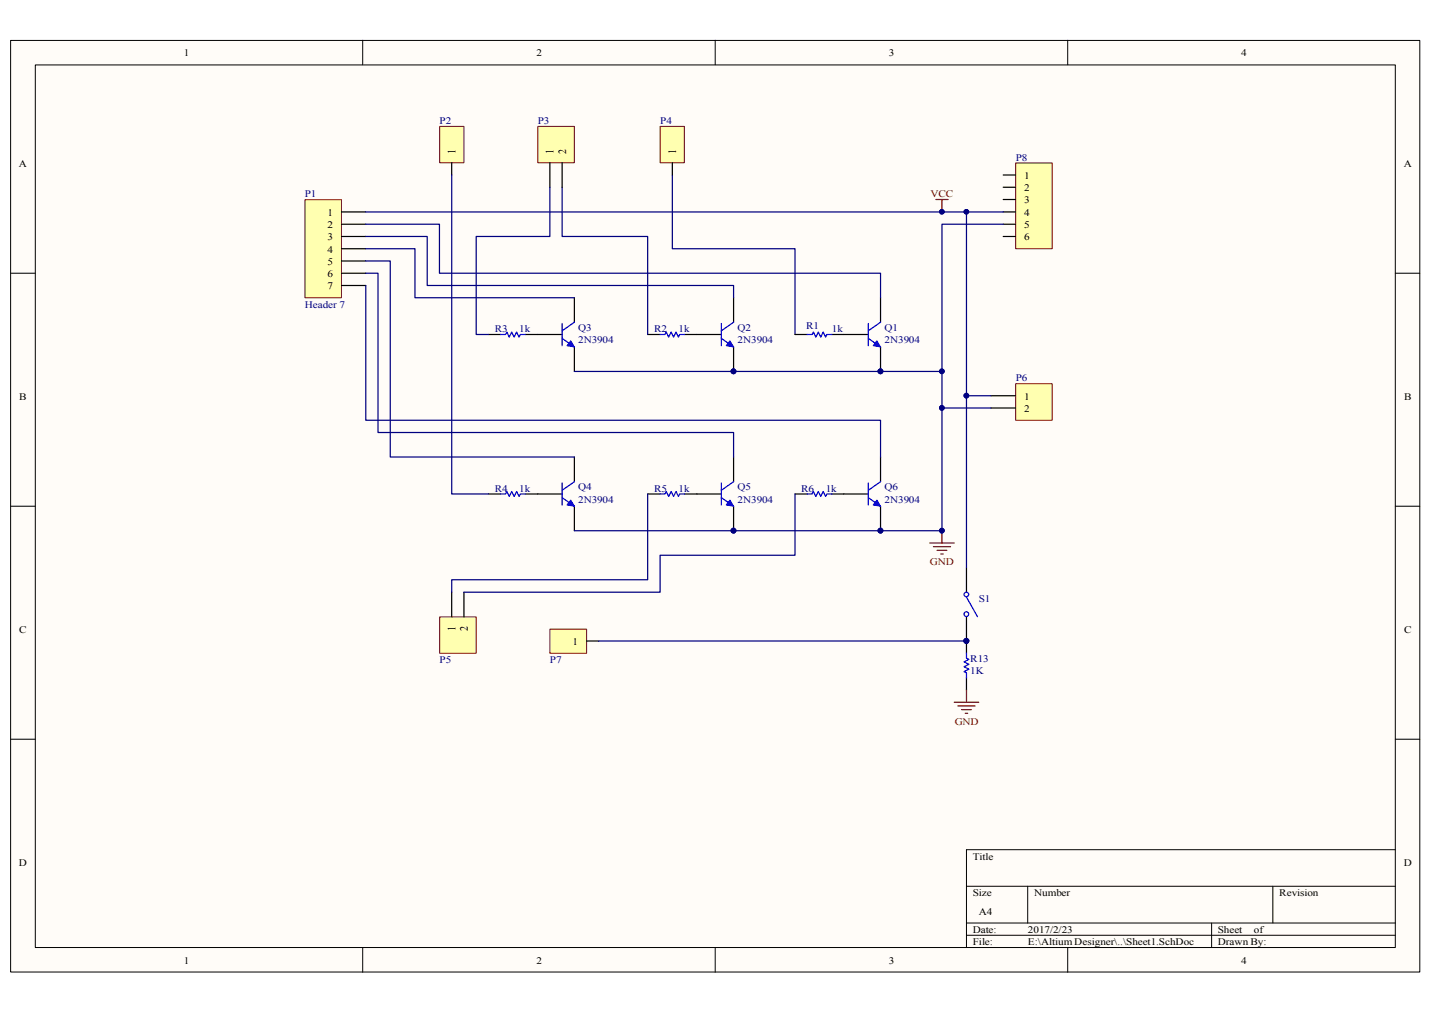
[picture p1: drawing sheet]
<svg xmlns="http://www.w3.org/2000/svg" width="297mm" height="210mm" viewBox="0 0 297 210" stroke-linecap="round" stroke-linejoin="round" font-family="sans-serif">
<path d="M2.2 8.4h292.3v193.1h-292.3z" fill="#fffcf8"/>
<path d="M2.2 8.4h292.3v193.1h-292.3z" fill="none" stroke="#000" stroke-width=".21"/>
<path d="M7.4 13.5h282v182.9h-282z" fill="#fffcf8"/>
<g fill="none" stroke="#000" stroke-width=".21">
<path d="M7.3 13.5h282.1v182.9h-282.1zM75.2 8.3v5.1M148.3 8.3v5.1M221.4 8.3v5.1M2.2 56.6h5.1M289.4 56.6h5.1M2.2 104.9h5.1M289.4 104.9h5.1M2.2 153.2h5.1M289.4 153.2h5.1M289.4 176.1h-89v20.3M75.2 196.4v5.1"/>
<path d="M148.3 196.4v5.1M200.4 183.7h89M200.4 191.3h89M200.4 193.9h89M213.1 183.7v7.6M221.4 196.4v5.1M251.3 191.3v5.1M264 183.7v7.6"/>
</g>
<path d="M63.3 41.4h7.5v20.3h-7.5z" fill="#ffffb0"/>
<path d="M63.2 41.4h7.6v20.3h-7.6z" fill="none" stroke="#800000" stroke-width=".21"/>
<path d="M70.8 43.9h5.1M70.8 46.5h5.1M70.8 49h5.1M70.8 51.6h5.1M70.8 54.1h5.1M70.8 56.6h5.1M70.8 59.2h5.1M175 69.3h5.1M182.6 61.7v5.1M182.6 71.9v5.1" fill="none" stroke="#000" stroke-width=".25"/>
<circle cx="182.6" cy="77" r=".48" fill="#000080" stroke="#000080" stroke-width=".21"/>
<path d="M180.1 70.1l2.5 1.8M180.1 67.1v4.6M182.6 66.8l-2.5 1.8" fill="none" stroke="#00f" stroke-width=".25"/>
<path d="M181.9 70.7l.7 1.2-1.5-.2z" fill="#00f"/>
<path d="M181.9 70.7l.7 1.2-1.5-.2z" fill="none" stroke="#00f" stroke-width=".21"/>
<g fill="#000080" stroke="#000080" stroke-width=".21">
<circle cx="182.6" cy="77" r=".48"/>
<circle cx="152.1" cy="77" r=".49"/>
</g>
<path d="M144.5 69.3h5.1M152.1 61.7v5.1M152.1 71.9v5.1" fill="none" stroke="#000" stroke-width=".25"/>
<path d="M149.6 70.1l2.5 1.8M149.6 67.1v4.6M152.1 66.8l-2.5 1.8" fill="none" stroke="#00f" stroke-width=".25"/>
<path d="M151.4 70.7l.7 1.2-1.5-.2z" fill="#00f"/>
<path d="M151.4 70.7l.7 1.2-1.5-.2z" fill="none" stroke="#00f" stroke-width=".21"/>
<circle cx="152.1" cy="77" r=".49" fill="#000080" stroke="#000080" stroke-width=".21"/>
<path d="M111.5 69.3h5.1M119.1 61.7v5.1M119.1 71.9v5.1" fill="none" stroke="#000" stroke-width=".25"/>
<path d="M116.6 70.1l2.5 1.8M116.6 67.1v4.6M119.1 66.8l-2.5 1.8" fill="none" stroke="#00f" stroke-width=".25"/>
<path d="M118.4 70.7l.7 1.2-1.5-.2z" fill="#00f"/>
<path d="M118.4 70.7l.7 1.2-1.5-.2z" fill="none" stroke="#00f" stroke-width=".21"/>
<path d="M119.1 94.7v5.2M111.5 102.4h5.1M119.1 104.9v5.1" fill="none" stroke="#000" stroke-width=".25"/>
<path d="M119.1 99.9l-2.5 1.7M116.6 103.2l2.5 1.7M116.6 100.1v4.6" fill="none" stroke="#00f" stroke-width=".25"/>
<path d="M118.4 103.7l.7 1.2-1.5-.2z" fill="#00f"/>
<path d="M118.4 103.7l.7 1.2-1.5-.2z" fill="none" stroke="#00f" stroke-width=".21"/>
<path d="M152.1 94.7v5.2M144.5 102.4h5.1M152.1 104.9v5.1" fill="none" stroke="#000" stroke-width=".25"/>
<circle cx="152.1" cy="110" r=".49" fill="#000080" stroke="#000080" stroke-width=".21"/>
<path d="M152.1 99.9l-2.5 1.7M149.6 103.2l2.5 1.7M149.6 100.1v4.6" fill="none" stroke="#00f" stroke-width=".25"/>
<path d="M151.4 103.7l.7 1.2-1.5-.2z" fill="#00f"/>
<path d="M151.4 103.7l.7 1.2-1.5-.2z" fill="none" stroke="#00f" stroke-width=".21"/>
<g fill="#000080" stroke="#000080" stroke-width=".21">
<circle cx="152.1" cy="110" r=".49"/>
<circle cx="182.6" cy="110" r=".49"/>
</g>
<path d="M182.6 94.7v5.2M175 102.4h5.1M182.6 104.9v5.1" fill="none" stroke="#000" stroke-width=".25"/>
<path d="M182.6 99.9l-2.5 1.7M180.1 103.2l2.5 1.7M180.1 100.1v4.6" fill="none" stroke="#00f" stroke-width=".25"/>
<path d="M181.9 103.7l.7 1.2-1.5-.2z" fill="#00f"/>
<path d="M181.9 103.7l.7 1.2-1.5-.2z" fill="none" stroke="#00f" stroke-width=".21"/>
<g fill="#000080" stroke="#000080" stroke-width=".21">
<circle cx="182.6" cy="110" r=".49"/>
<circle cx="195.4" cy="43.9" r=".48"/>
<circle cx="195.3" cy="110" r=".49"/>
</g>
<path d="M101.3 69.3h2.5M108.9 69.3h2.6M134.3 69.3h2.6M142 69.3h2.5M101.3 102.4h2.5M108.9 102.4h2.6M134.3 102.4h2.6M142 102.4h2.5M164.9 102.4h2.5M172.5 102.4h2.5" fill="none" stroke="#000" stroke-width=".25"/>
<path d="M103.8 69.3h1.1l.2-.5 .5 1.1 .5-1.1 .5 1.1 .5-1.1 .6 1.1 .2-.6h1M136.9 69.3h1l.3-.5 .5 1.1 .5-1.1 .5 1.1 .5-1.1 .5 1.1 .3-.6h1M103.8 102.4h1.1l.2-.5 .5 1 .5-1 .5 1 .5-1 .6 1 .2-.5h1M136.9 102.4h1l.3-.5 .5 1 .5-1 .5 1 .5-1 .5 1 .3-.5h1M167.4 102.4h1l.3-.5 .5 1 .5-1 .5 1 .5-1 .5 1 .3-.5h1" fill="none" stroke="#00f" stroke-width=".25"/>
<path d="M194.1 41.4h2.5M195.4 41.4v2.5M192.8 112.6h5.1M193.6 113.3h3.5M194.4 114.1h2M195.1 114.9h.5M195.4 110v2.6" fill="none" stroke="#800000" stroke-width=".25"/>
<path d="M210.7 79.6h7.5v7.5h-7.5z" fill="#ffffb0"/>
<path d="M210.7 79.5h7.5v7.6h-7.5z" fill="none" stroke="#800000" stroke-width=".21"/>
<path d="M205.5 82h5.1M205.5 84.6h5.1" fill="none" stroke="#000" stroke-width=".25"/>
<path d="M116.6 38.8v10.2h17.7v20.3M139.4 36.3v15.3h25.5v17.7M75.9 51.6h10.2v10.1h33M75.9 54.1h5v40.6h38.2M75.9 59.2v27.9h106.7v7.6M75.9 56.6h2.5v33.1h73.7v5M75.9 49h12.7v10.2h63.5v2.5M75.9 46.5h15.2v10.1h91.5v5.1" fill="none" stroke="#000080" stroke-width=".25"/>
<path d="M111.6 26.2h7.5v7.5h-7.5z" fill="#ffffb0"/>
<path d="M111.5 26.2h7.6v7.5h-7.6z" fill="none" stroke="#800000" stroke-width=".21"/>
<path d="M114 33.7v5.1M116.6 33.7v5.1" fill="none" stroke="#000" stroke-width=".25"/>
<path d="M91.2 127.9h7.6v7.5h-7.6z" fill="#ffffb0"/>
<path d="M91.2 127.9h7.6v7.5h-7.6z" fill="none" stroke="#800000" stroke-width=".21"/>
<path d="M93.7 122.8v5M96.2 122.8v5" fill="none" stroke="#000" stroke-width=".25"/>
<path d="M136.9 26.2h5v7.5h-5z" fill="#ffffb0"/>
<path d="M136.9 26.2h5v7.5h-5z" fill="none" stroke="#800000" stroke-width=".21"/>
<path d="M139.4 33.7v2.6" fill="none" stroke="#000" stroke-width=".25"/>
<path d="M91.2 26.2h5v7.5h-5z" fill="#ffffb0"/>
<path d="M91.2 26.2h5v7.5h-5z" fill="none" stroke="#800000" stroke-width=".21"/>
<path d="M93.7 33.7v2.6M164.9 69.3h2.5M172.5 69.3h2.5" fill="none" stroke="#000" stroke-width=".25"/>
<path d="M167.4 69.3h1l.3-.5 .5 1.1 .5-1.1 .5 1.1 .5-1.1 .5 1.1 .3-.6h1" fill="none" stroke="#00f" stroke-width=".25"/>
<path d="M114.1 130.5h7.6v4.9h-7.6z" fill="#ffffb0"/>
<path d="M114 130.4h7.7v5h-7.7z" fill="none" stroke="#800000" stroke-width=".21"/>
<path d="M121.7 132.9h2.5" fill="none" stroke="#000" stroke-width=".25"/>
<path d="M210.7 33.8h7.5v17.8h-7.5z" fill="#ffffb0"/>
<path d="M210.7 33.8h7.5v17.8h-7.5z" fill="none" stroke="#800000" stroke-width=".21"/>
<path d="M208.1 36.3h2.5M208.1 38.8h2.5M208.1 41.4h2.5M208.1 43.9h2.5M208.1 46.5h2.5M208.1 49h2.5M200.4 117.6v5.2M200.4 127.8v7.6M200.4 140.5v2.5" fill="none" stroke="#000" stroke-width=".25"/>
<g fill="#000080" stroke="#000080" stroke-width=".21">
<circle cx="200.4" cy="132.9" r=".49"/>
<circle cx="152.1" cy="77" r=".49"/>
<circle cx="182.6" cy="77" r=".48"/>
<circle cx="195.3" cy="77" r=".49"/>
<circle cx="195.3" cy="84.6" r=".49"/>
<circle cx="195.4" cy="43.9" r=".48"/>
<circle cx="200.4" cy="43.9" r=".48"/>
<circle cx="200.4" cy="82" r=".49"/>
<circle cx="152.1" cy="110" r=".49"/>
<circle cx="182.6" cy="110" r=".49"/>
<circle cx="195.3" cy="110" r=".49"/>
</g>
<g fill="none" stroke="#00f" stroke-width=".25">
<path d="M200.4 135.4v1l.6 .3-1.1 .5 1.1 .5-1.1 .5 1.1 .5-1.1 .5 .5 .3v1M200.4 123.8l2.3 4"/>
<circle cx="200.4" cy="127.3" r=".49"/>
<circle cx="200.4" cy="123.2" r=".48"/>
</g>
<path d="M93.7 36.3v66.1h7.6M114 38.8v10.2h-15.2v20.3h2.5M75.9 43.9h132.2M200.4 43.9v38.1h5.1M208.1 46.5h-12.7v30.5h-76.3M195.4 77v33h-76.3M195.4 84.6h10.1M200.4 82v35.6M134.3 102.4v17.8h-40.6v2.6M164.9 102.4v12.7h-28v7.7h-40.7M124.2 132.9h76.2" fill="none" stroke="#000080" stroke-width=".25"/>
<path d="M197.9 145.6h5.1M198.7 146.3h3.5M199.4 147.1h2.1M200.2 147.9h.5M200.4 143v2.6" fill="none" stroke="#800000" stroke-width=".25"/>
<g font-size="2.3">
<text x="94.5" y="32" transform="rotate(-90 94.5 32)">1</text>
<text x="114.8" y="32" transform="rotate(-90 114.8 32)">1</text>
<text x="117.4" y="32" transform="rotate(-90 117.4 32)">2</text>
<text x="140.2" y="32" transform="rotate(-90 140.2 32)">1</text>
<text x="94.5" y="130.8" transform="rotate(-90 94.5 130.8)">1</text>
<text x="97" y="130.8" transform="rotate(-90 97 130.8)">2</text>
</g>
<g font-size="2.1">
<text x="38.1" y="11.7">1</text>
<text x="111.3" y="11.7">2</text>
<text x="184.3" y="11.7">3</text>
<text x="257.4" y="11.7">4</text>
<text x="3.9" y="34.5">A</text>
<text x="291.1" y="34.5">A</text>
<text x="212.4" y="37.1">1</text>
<text x="212.4" y="39.6">2</text>
<text x="67.9" y="44.7">1</text>
<text x="67.9" y="47.2">2</text>
<text x="212.4" y="42.2">3</text>
<text x="212.4" y="44.7">4</text>
<text x="212.4" y="47.2">5</text>
<text x="67.9" y="49.8">3</text>
<text x="67.9" y="52.4">4</text>
<text x="212.4" y="49.8">6</text>
<text x="67.9" y="54.9">5</text>
<text x="67.9" y="57.4">6</text>
<text x="67.9" y="60">7</text>
<text x="4" y="82.8">B</text>
<text x="212.4" y="82.8">1</text>
<text x="291.2" y="82.8">B</text>
<text x="212.4" y="85.4">2</text>
<text x="4" y="131.2">C</text>
<text x="291.2" y="131.2">C</text>
<text x="118.8" y="133.7">1</text>
<text x="3.9" y="179.5">D</text>
<text x="201.7" y="178.2">Title</text>
<text x="291.1" y="179.5">D</text>
<text x="201.7" y="185.8">Size</text>
<text x="214.5" y="185.8">Number</text>
<text x="265.3" y="185.8">Revision</text>
<text x="203" y="189.6">A4</text>
<text x="201.7" y="193.4">Date:</text>
<text x="201.7" y="196">File:</text>
<text x="213.2" y="193.4">2017/2/23</text>
<text x="213.2" y="196">E:\Altium Designer\..\Sheet1.SchDoc</text>
<text x="252.6" y="193.4">Sheet</text>
<text x="252.6" y="196">Drawn By:</text>
<text x="260" y="193.4">of</text>
<text x="38.1" y="199.8">1</text>
<text x="111.3" y="199.8">2</text>
<text x="184.3" y="199.8">3</text>
<text x="257.4" y="199.8">4</text>
</g>
<g font-size="2.1" fill="#000080">
<text x="91.1" y="25.7">P2</text>
<text x="111.5" y="25.7">P3</text>
<text x="136.9" y="25.7">P4</text>
<text x="210.7" y="33.3">P8</text>
<text x="63.2" y="40.9">P1</text>
<text x="63.2" y="63.8">Header 7</text>
<text x="102.6" y="68.9">R3</text>
<text x="107.7" y="68.9">1k</text>
<text x="119.9" y="68.6">Q3</text>
<text x="119.9" y="71.2">2N3904</text>
<text x="135.6" y="68.9">R2</text>
<text x="140.7" y="68.9">1k</text>
<text x="153" y="68.6">Q2</text>
<text x="153" y="71.2">2N3904</text>
<text x="167.2" y="68.1">R1</text>
<text x="172.5" y="68.9">1k</text>
<text x="183.4" y="68.6">Q1</text>
<text x="183.4" y="71.2">2N3904</text>
<text x="210.7" y="79">P6</text>
<text x="102.6" y="101.9">R4</text>
<text x="107.7" y="101.9">1k</text>
<text x="119.9" y="101.6">Q4</text>
<text x="135.6" y="101.9">R5</text>
<text x="140.7" y="101.9">1k</text>
<text x="153" y="101.6">Q5</text>
<text x="166.2" y="101.9">R6</text>
<text x="171.3" y="101.9">1k</text>
<text x="183.4" y="101.6">Q6</text>
<text x="119.9" y="104.2">2N3904</text>
<text x="153" y="104.2">2N3904</text>
<text x="183.4" y="104.2">2N3904</text>
<text x="203" y="124.8">S1</text>
<text x="91.1" y="137.5">P5</text>
<text x="114.1" y="137.5">P7</text>
<text x="201.2" y="137.2">R13</text>
<text x="201.2" y="139.8">1K</text>
</g>
<g font-size="2.1" fill="#800000">
<text x="193" y="40.9">VCC</text>
<text x="192.9" y="117.2">GND</text>
<text x="198" y="150.2">GND</text>
</g>
</svg>
